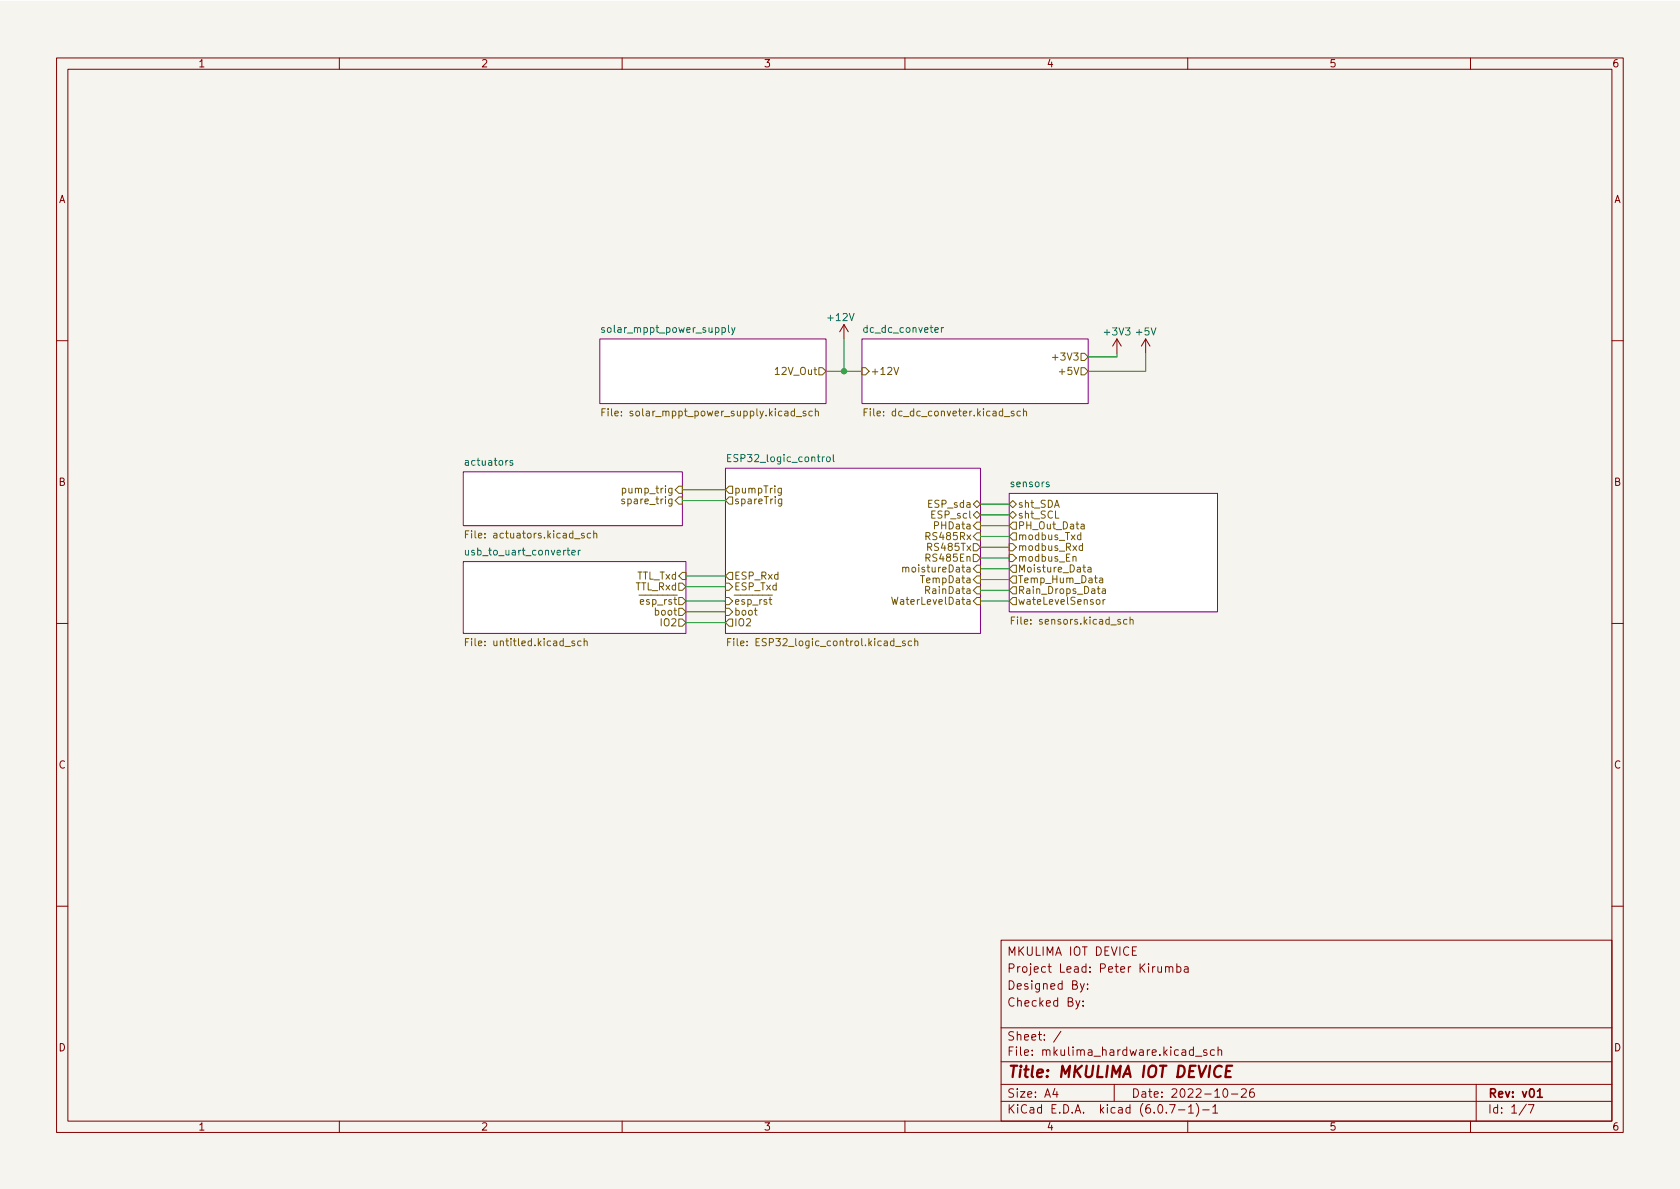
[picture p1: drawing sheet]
<svg xmlns="http://www.w3.org/2000/svg" width="297mm" height="210mm" viewBox="0 0 297 210" stroke-linecap="round" stroke-linejoin="round" font-family="sans-serif">
<path d="M0 .2h297v210.1h-297z" fill="#f5f4ef" stroke="#f5f4ef" stroke-width=".18"/>
<g fill="none" stroke="#840000" stroke-width=".18">
<path d="M10 10.2h277v190.1h-277zM12 12.2h273v186.1h-273zM60 10.2v2M110 10.2v2M160 10.2v2M210 10.2v2M260 10.2v2M149.2 57.4l-.7 1.3M149.2 57.4v2.5M149.2 57.4l.8 1.3M197.5 59.9l-.8 1.3M197.5 59.9v2.6"/>
<path d="M197.5 59.9l.7 1.3M202.6 59.9l-.8 1.3M202.6 59.9v2.6M202.6 59.9l.7 1.3M10 60.2h2M285 60.2h2M10 110.2h2M285 110.2h2M10 160.2h2M177 166.3h108v32h-108zM190.2 176.9l.4 1M190.9 176.9l-.5 1.4-.2 .1"/>
<path d="M191 173.9l.4 1M191.5 177.8v.1M191.5 177v.1M191.7 173.9l-.5 1.4-.2 .1M192.3 174.8v.1M192.3 174v.1M200.2 168.1h.5M200.9 167.4h-.7v1.5h.7M204.7 170.9l.1 1h.3l.3-.1M205.4 170.9v1M206.1 171.1l.2-.2 .3 .1 .1 .9M206.1 170.9v1"/>
<path d="M206.7 171.1l.2-.2 .4 .1 .1 .9M208.1 171l.4-.1 .3 .3v.4l-.2 .3h-.5M208.1 170.4v1.5M209.4 171h.6l.1 .9M210.1 171.3l-.5 .1a.29 .29 0 0 0-.2 .2 .29 .29 0 0 0 .2 .3h.5M285 160.2h2M60 198.3v2M110 198.3v2M160 198.3v2M177 194.8h108M177 191.8h108M177 187.8h108"/>
<path d="M177 181.8h108M186.5 192.5l-.4 1h1M186.9 193v1M187.6 182.4l-1.3 1.9M197 191.8v3M206.8 195.3h1l-.7 1.5M208.4 196.3h1.1M210 198.3v2M210.1 195.8l.5-.5v1.5M210.1 196.8h.9M211 185.7l-.4-.1-.3 .3v.4l.1 .3h.6M211 185.1v1.5"/>
<path d="M211.4 186.8h1.1M211.5 195.1a1.72 1.72 0 0 1 0 2.3M212.6 196.3h1.2M213.4 185.7l-.4-.1-.2 .2 .1 .3 .5 .1v.4h-.6M214.4 195.8l.5-.5v1.5M214.4 196.8h.9M214.7 185.7l-.4-.1-.3 .3v.4l.1 .3h.6M215.4 185.8l.2-.2 .3 .1 .1 .9M215.4 185.1v1.5M216.4 192.6l.2-.1a.81 .81 0 0 1 .6 .7 .81 .81 0 0 1-.3 .8h-.2a.81 .81 0 0 1-.6-.6 .81 .81 0 0 1 .3-.8zM217.7 193.5h1.2M219.5 192.7l.6-.2 .2 .2 .1 .3-1 1h1"/>
<path d="M221.6 192.5a.59 .59 0 0 0-.7 .7v.5l.2 .3h.4l.2-.1 .1-.5-.2-.2-.4-.1-.3 .3M260 198.3v2M261 191.8v6.5M269.9 195.3l-1.3 1.9M270.2 195.3h1l-.6 1.5"/>
</g>
<path d="M271.8 193l.5-.5v1.5M271.8 194h.9" fill="none" stroke="#840000" stroke-width=".3"/>
<path d="M216.8 189.4h.7M217.9 188.5h-1l-.2 2h.9" fill="none" stroke="#840000" stroke-width=".4"/>
<g fill="#fff" stroke="#fff" stroke-width=".18">
<path d="M178.4 87.2h36.9v21h-36.9z"/>
<path d="M81.9 83.4h38.7v9.6h-38.7z"/>
<path d="M81.9 99.3h39.4v12.7h-39.4z"/>
<path d="M106 59.9h40v11.5h-40z"/>
<path d="M128.3 82.8h45.1v29.2h-45.1z"/>
<path d="M152.4 59.9h40v11.5h-40z"/>
</g>
<path d="M106 59.9h40v11.5h-40zM152.4 59.9h40v11.5h-40zM81.9 83.4h38.7v9.6h-38.7zM81.9 99.3h39.4v12.7h-39.4zM128.3 82.8h45.1v29.2h-45.1zM178.4 87.2h36.9v21h-36.9z" fill="none" stroke="#840084" stroke-width=".18"/>
<g fill="none" stroke="#725600" stroke-width=".18">
<path d="M106.4 72.9h.5M107 72.3h-.6v1.2M140.8 73.7h.9M142.5 72.8l-.3-.1-.2 .2v.2l.5 .1v.3h-.5M143.6 72.8l-.3-.1-.3 .2 .1 .6h.5M144.2 72.8l.1-.1 .3 .1 .1 .7M144.2 72.3v1.2M144.8 65h.6l.6 .7-.6 .6h-.6zM152.4 65h.6l.7 .7-.7 .6h-.6zM152.8 72.9h.4M153.4 72.3h-.6v1.2M158 65l.5 1.2 .4-1.2"/>
<path d="M179.3 72.8l-.3-.1-.2 .2v.2l.5 .1v.3h-.5M180.4 72.8l-.3-.1-.3 .2 .1 .6h.5M181 72.8l.1-.1 .3 .1 .1 .7M181 72.3v1.2M186.1 63.2h1M191.1 65h.7l.6 .7-.6 .6h-.7zM191.1 62.5h.7l.6 .6-.6 .6h-.7zM82.3 94.5h.4M82.9 93.9h-.6v1.2M103.3 94.4l-.3-.1-.2 .2 .1 .2 .4 .1v.3h-.5M104.4 94.4l-.3-.1-.3 .2 .1 .6h.5M105 94.4l.2-.1 .3 .1v.7"/>
<path d="M105 93.9v1.2M110.4 88.3l-.3-.1-.2 .2 .1 .2 .4 .1v.3h-.5M119.4 86.6l.6-.6h.6v1.2h-.6zM119.4 88.5l.6-.6h.6v1.2h-.6zM128.9 87.9h.6v1.2h-.6l-.6-.6zM128.9 86h.6v1.2h-.6l-.6-.6zM138.2 86.3v1.1l-.3 .2-.3-.1M138.2 86.4l-.4-.1-.3 .3 .2 .5h.5M138.2 88.2v1.1l-.2 .2h-.3M138.2 88.3l-.3-.1-.3 .3 .1 .5h.5M163.7 98.6h.6l.1-.2v-.3l-.7-.1v1.2M163.7 94.8h.6l.1-.2v-.3l-.7-.1v1.2"/>
<path d="M172.1 93l.6-.7h.7v1.3h-.7zM172.1 98h.6l.7 .7-.7 .6h-.6zM172.1 91.1l.6-.7 .7 .7-.7 .6zM172.1 89.1l.6-.6 .7 .6-.7 .7zM172.1 96.1h.6l.7 .7-.7 .6h-.6zM172.7 99.9h.7v1.3h-.7l-.6-.6zM172.7 94.2h.7v1.3h-.7l-.6-.6zM178.4 89.1l.7-.6 .6 .6-.6 .7zM178.4 91.1l.7-.7 .6 .7-.6 .6zM178.4 96.1h.7l.6 .7-.6 .6h-.7zM178.4 98h.7l.6 .7-.6 .6h-.7zM179.1 92.3h.6v1.3h-.6l-.7-.6z"/>
<path d="M179.1 94.2h.6v1.3h-.6l-.7-.6zM179.1 99.9h.6v1.3h-.6l-.7-.6zM189.7 98.5l.2-.1 .3 .1 .1 .7M191.1 94.7l-.4-.1-.2 .2 .1 .6h.5M191.1 94.2v1.2M191.2 92.7h.4l.1 .8M191.4 96.6l-.4-.1-.2 .2 .1 .6h.5M191.4 96.1v1.2M191.7 93h-.4l-.2 .2 .2 .3h.4M82.3 113.5h.4M82.9 112.9h-.6v1.3M102.7 113.4l-.3-.1-.3 .3 .2 .5h.4"/>
<path d="M103.3 113.5l.2-.2 .3 .1v.8M103.3 112.9v1.3M120 103.1h.6l.7 .7-.7 .6h-.6zM120 109.5h.6l.7 .6-.7 .6h-.6zM120 105.7h.6l.7 .6-.7 .6h-.6zM120 107.6h.6l.7 .6-.7 .6h-.6zM120.6 101.2h.7v1.3h-.7l-.6-.7zM128.3 103.1h.6l.6 .7-.6 .6h-.6zM128.3 105.7h.6l.6 .6-.6 .6h-.6zM128.3 107.6h.6l.6 .6-.6 .6h-.6zM128.7 113.5h.4M128.9 101.2h.6v1.3h-.6l-.6-.7z"/>
<path d="M128.9 109.5h.6v1.2h-.6l-.6-.6zM129.3 112.9h-.6v1.3M133.4 107.9h.5M133.6 107.5v1.1l.3 .2M157.7 105.6l.3 1.3 .2-.9 .3 .9 .3-1.3M158.3 114.3h1M159.6 100.4l.2-.1 .3 .1v.8M159.6 100.3v.9M160 113.4l-.3-.1-.1 .2v.2l.4 .1v.3h-.4M161.2 113.4l-.4-.1-.2 .3 .1 .5h.5M161.7 113.5l.2-.2 .3 .1 .1 .8M161.7 112.9v1.3"/>
<path d="M163.7 104.4l.6-.1 .1-.2-.1-.3-.6-.1v1.3M172.1 104.4l.6-.6h.7v1.2h-.7zM172.7 101.8h.7v1.3h-.7l-.6-.6zM172.7 105.7h.7v1.2h-.7l-.6-.6zM178.8 109.7h.4M179.1 101.8h.6v1.3h-.6l-.7-.6zM179.1 103.8h.6v1.2h-.6l-.7-.6zM179.1 105.7h.6v1.2h-.6l-.7-.6zM179.4 109.1h-.6v1.3M192.4 100.4h.5v.8M192.9 100.6l-.4 .1-.2 .2 .2 .3 .4-.1M193.9 106.1l.3-.1 .3 .3v.3l-.3 .3-.3-.1-.1-.2z"/>
<path d="M194.4 102.3h.5l.1 .8M194.9 104.2h.5l.1 .8M195 102.5l-.5 .1-.1 .2 .1 .3 .5-.1M195 106v.9M195.4 106l-.4 .3M195.5 104.4l-.5 .1-.2 .2 .2 .3 .5-.1M199.3 109.6l-.4-.1-.2 .3 .1 .5h.5M199.8 109.7l.2-.2 .3 .1v.8M199.8 109.1v1.3"/>
</g>
<g fill="none" stroke="#006464" stroke-width=".18">
<path d="M127.7 58l.3-.1 .3 .3-.2 .5h-.4M128.8 57.5v1.1l.2 .2M129.3 57.9l.3 .9M130 57.9l-.5 1.2-.2 .1M166.4 57.9v.9M166.8 57.9l-.4 .3M90.6 81.5l-.3-.1-.1 .2v.2l.4 .1v.3h-.4M101.1 97.7l.6-.1-.1-.2-.3-.1-.2 .2 .1 .6h.4M102.3 97.3v.8M102.6 97.3l-.3 .2M128.7 81h.4M129.3 80.4h-.6v1.2h.6"/>
<path d="M146.2 80.9l.2-.1 .3 .1 .1 .5-.1 .2h-.3l-.2-.1zM147.3 80.4v1.1l.2 .1M185.5 85.3l-.3-.1-.2 .2v.2l.5 .1v.3h-.5"/>
</g>
<g fill="none" stroke="#009600" stroke-width=".18">
<path d="M149.2 59.9v5.8M146 65.7h6.4M197.5 62.5v.6h-5.1M202.6 62.5v3.2h-10.2M120.6 86.6h7.7M120.6 88.5h7.7M173.4 93h5M173.4 94.9h5M173.4 91.1h5M173.4 89.1h5M173.4 96.8h5M173.4 98.7h5"/>
<path d="M121.3 101.8h7M121.3 106.3h7M121.3 103.8h7M121.3 108.2h7M121.3 110.1h7M173.4 106.3h5M173.4 102.5h5M173.4 100.6h5M173.4 104.4h5"/>
</g>
<circle cx="149.2" cy="65.7" r=".46" fill="#009600" stroke="#009600" stroke-width=".18"/>
<text font-size="2.8" fill="#840000" x="178" y="190.6">Title: MKULIMA IOT DEVICE</text>
<g font-size="2.1" fill="#840000">
<text x="178" y="172">Project Lead: Peter Kirumba</text>
<text x="178" y="169">MKULIMA IOT DEVICE</text>
<text x="178" y="178">Checked By:</text>
<text x="178" y="175">Designed By:</text>
<text x="178" y="184">Sheet: /</text>
<text x="178" y="186.7">File: mkulima_hardware.kicad_sch</text>
<text x="178" y="196.9">KiCad E.D.A. kicad (6.0.7-1)-1</text>
<text x="178" y="194.1">Size: A4</text>
<text x="200" y="194.1">Date: 2022-10-26</text>
<text x="263" y="194.1">Rev: v01</text>
<text x="263" y="196.9">Id: 1/7</text>
</g>
<g font-size="1.8" fill="#840000">
<text x="35" y="11.9">1</text>
<text x="85" y="11.9">2</text>
<text x="135" y="11.9">3</text>
<text x="185" y="11.9">4</text>
<text x="235" y="11.9">5</text>
<text x="285" y="11.9">6</text>
<text x="10.3" y="35.9">A</text>
<text x="285.3" y="35.9">A</text>
<text x="10.3" y="85.9">B</text>
<text x="285.3" y="85.9">B</text>
<text x="10.3" y="135.9">C</text>
<text x="285.3" y="135.9">C</text>
<text x="10.3" y="185.9">D</text>
<text x="285.3" y="185.9">D</text>
<text x="35" y="199.9">1</text>
<text x="85" y="199.9">2</text>
<text x="135" y="199.9">3</text>
<text x="185" y="199.9">4</text>
<text x="235" y="199.9">5</text>
<text x="285" y="199.9">6</text>
</g>
<g font-size="1.8" fill="#006464">
<text x="106.9" y="58.8">solar_mppt_power_supply</text>
<text x="146.5" y="56.8">+12V</text>
<text x="153" y="58.8">dc_dc_conveter</text>
<text x="195.4" y="59.3">+3V3</text>
<text x="201" y="59.3">+5V</text>
<text x="82.5" y="82.3">actuators</text>
<text x="129.2" y="81.7">ESP32_logic_control</text>
<text x="178.8" y="86.1">sensors</text>
<text x="82.8" y="98.2">usb_to_uart_converter</text>
</g>
<g font-size="1.8" fill="#725600">
<text x="186.8" y="63.7">+3V3</text>
<text x="137.4" y="66.3">12V_Out</text>
<text x="153.9" y="66.3">+12V</text>
<text x="187.7" y="66.3">+5V</text>
<text x="107.8" y="73.6">File: solar_mppt_power_supply.kicad_sch</text>
<text x="153.8" y="73.6">File: dc_dc_conveter.kicad_sch</text>
<text x="110.5" y="87.2">pump_trig</text>
<text x="110.6" y="89.1">spare_trig</text>
<text x="129.7" y="89.1">spareTrig</text>
<text x="129.7" y="87.2">pumpTrig</text>
<text x="164.3" y="89.8">ESP_sda</text>
<text x="179.9" y="89.8">sht_SDA</text>
<text x="83.3" y="95.2">File: actuators.kicad_sch</text>
<text x="164.2" y="95.5">RS485Rx</text>
<text x="164.9" y="91.7">ESP_scl</text>
<text x="165.6" y="93.6">PHData</text>
<text x="179.9" y="91.7">sht_SCL</text>
<text x="179.9" y="93.6">PH_Out_Data</text>
<text x="179.9" y="95.5">modbus_Txd</text>
<text x="160.6" y="101.2">moistureData</text>
<text x="164.2" y="99.3">RS485En</text>
<text x="164.4" y="97.4">RS485Tx</text>
<text x="179.9" y="97.4">modbus_Rxd</text>
<text x="179.9" y="99.3">modbus_En</text>
<text x="179.9" y="101.2">Moisture_Data</text>
<text x="112.2" y="106.9">~{esp_rst}</text>
<text x="112.3" y="104.4">TTL_Rxd</text>
<text x="112.5" y="102.5">TTL_Txd</text>
<text x="129.7" y="104.4">ESP_Txd</text>
<text x="129.7" y="102.5">ESP_Rxd</text>
<text x="129.7" y="106.9">~{esp_rst}</text>
<text x="158.6" y="106.9">WaterLevelData</text>
<text x="163.3" y="103.1">TempData</text>
<text x="164.2" y="105">RainData</text>
<text x="179.9" y="103.1">Temp_Hum_Data</text>
<text x="179.9" y="105">Rain_Drops_Data</text>
<text x="179.9" y="106.9">wateLevelSensor</text>
<text x="116" y="108.8">boot</text>
<text x="117" y="110.7">IO2</text>
<text x="129.7" y="108.8">boot</text>
<text x="129.7" y="110.7">IO2</text>
<text x="179.6" y="110.4">File: sensors.kicad_sch</text>
<text x="83.3" y="114.3">File: untitled.kicad_sch</text>
<text x="130.1" y="114.3">File: ESP32_logic_control.kicad_sch</text>
</g>
</svg>
